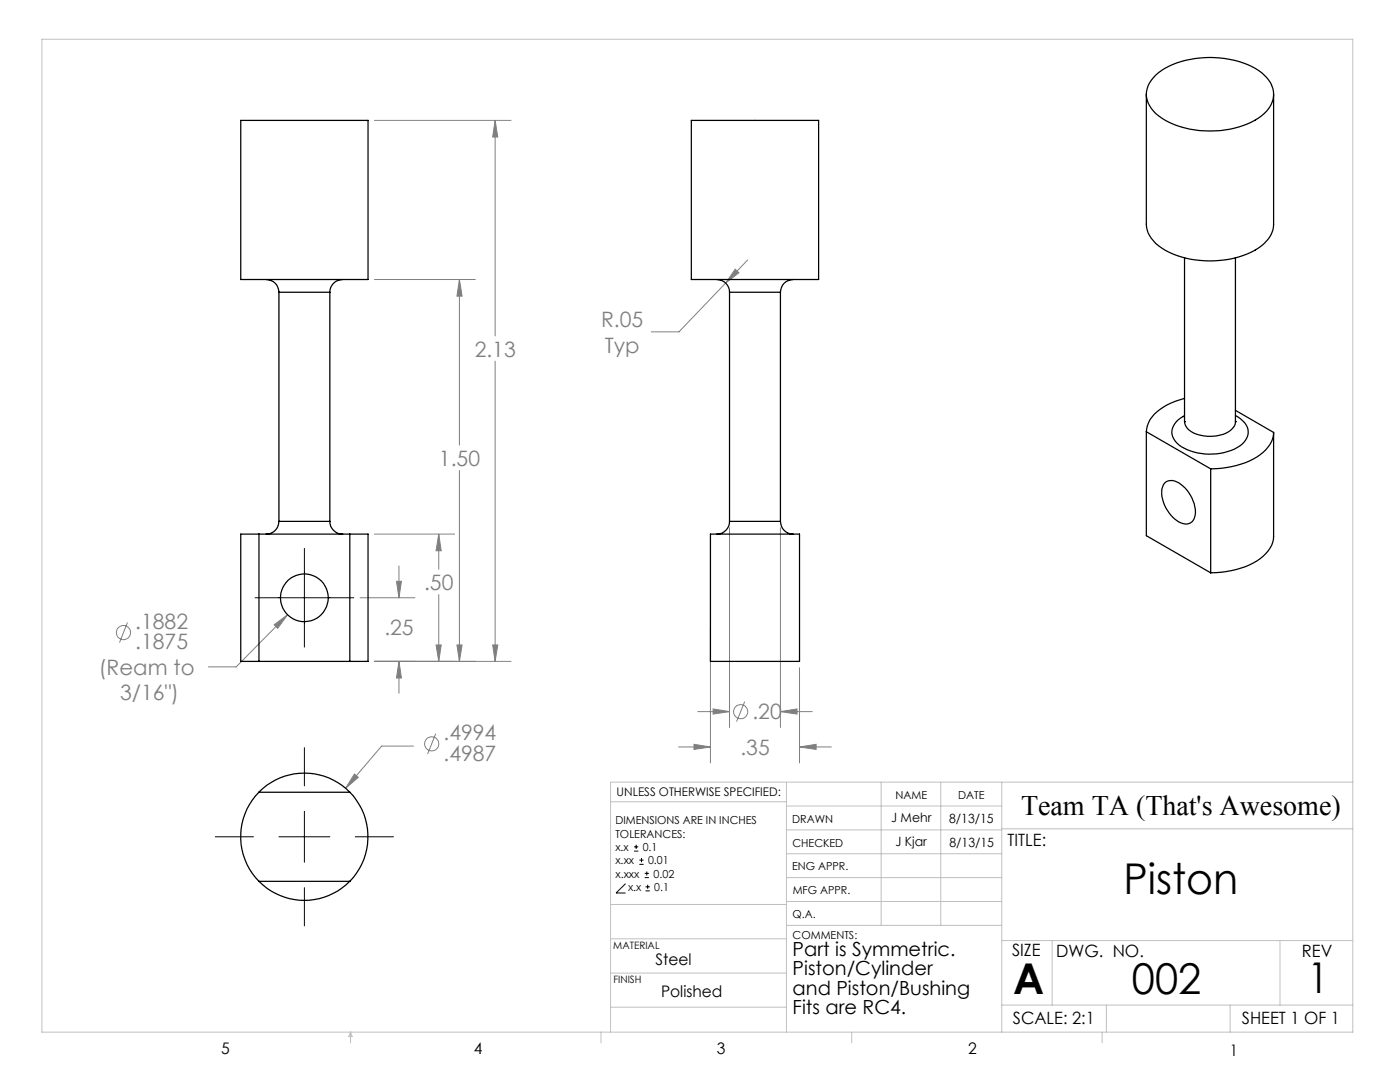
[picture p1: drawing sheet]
<svg xmlns="http://www.w3.org/2000/svg" width="279mm" height="216mm" viewBox="0 0 279 216" stroke-linecap="round" stroke-linejoin="round" font-family="sans-serif">
<g fill="none" stroke="#808080" stroke-width=".2">
<path d="M74.7 24h27.3M98.8 24l.5 3.3h-1zM98.8 24v43M74.7 55.8h20.2M91.7 55.8l.5 3.3h-1zM91.7 55.8v33M146.7 53.7l.8 .7-2.7 2.1zM149.2 51.9l-13.7 14.3h-5.5M98.8 72.1v59.9M91.7 93.9v38.1M71.9 119.3h10.9M74.7 106.6h16"/>
<path d="M79.1 116h1l-.5 3.3zM79.6 112.9v6.4M87.6 106.6l.5 3.3h-1.1zM87.6 106.6v7M87.6 118.6v13.4M145.6 105.3v39.9M155.8 105.3v39.9M25.4 124.2l-1.6 4M54.7 124.7l2.7-2-2 2.7zM57.4 122.7l-10.3 10.4h-5.5M74.7 132h27.3M79.6 132l.5 3.3h-1z"/>
<path d="M79.6 132v6.3M87 128.7h1.1l-.5 3.3zM91.2 128.7h1l-.5 3.3zM98.3 128.7h1l-.5 3.3zM141.8 125.3v26.9M148.6 140l-1.6 4M159.6 133.2v19M70.7 154.4l.8 .7-2.5 2.2zM82.5 148.9h-6.3l-7.2 8.4M87 146.4l-1.7 4.1M135.4 149h6.4M138.5 148.5l3.3 .5-3.3 .5z"/>
<path d="M139.2 142h6.4M142.3 141.5l3.3 .5-3.3 .5zM155.8 142l3.3-.5v1zM155.8 142h6.3M159.6 149l3.3-.5v1zM159.6 149h6.3"/>
<circle cx="24.6" cy="126.2" r="1.4"/>
<circle cx="86.2" cy="148.4" r="1.41"/>
<circle cx="147.8" cy="142" r="1.41"/>
</g>
<g fill="none" stroke="#000" stroke-width=".2">
<path d="M50.9 119.3h19.7M60.7 109.4v19.7M60.7 149.2v7.6M43 167h7.6M55.7 167h10.1M60.7 161.9v10.1M60.7 177.1v7.6M70.9 167h7.6M124.8 176.3l-1.9 1.9h1.9M126.5 169.8h.9M126.5 169h.9M127 168.6v.8"/>
<path d="M127.6 172.5h.8M127.6 171.6h.8M128 171.2v.8M128.7 175.1h.8M128.7 174.3h.8M128.8 177.8h.9M128.8 177h.9M129.1 173.9v.8M129.3 176.5v.8"/>
</g>
<g fill="none" stroke="#c0c0c0" stroke-width=".2">
<path d="M8.4 7.8h261.6v198.2h-261.6zM121.8 160h35.2M157 156.1v49.9M175.9 156.1v28.5M187.7 156.1v28.5M199.9 156.1v49.9M270 156.1h-148.2v49.9M157 170.4h42.9M157 165.6h42.9M157 160.8h42.9M157 175.1h42.9M157 179.9h42.9"/>
<path d="M199.9 165.4h70.1M121.8 194.2h35.2M121.8 187.3h35.2M121.8 180.5h35.2M157 184.6h42.9M199.9 187.7h70.1M210 187.7v12.9M255.4 187.7v12.9M70 206v2.1M70 206l.3 .8h-.7zM119.9 206v2.1M121.8 201h35.2"/>
<path d="M170 206v2.1M199.9 200.6h70.1M220 206v2.1M220.8 200.6v5.4M245.5 200.6v5.4"/>
</g>
<path d="M79.6 132l.5 3.3h-1zM79.1 116h1l-.5 3.3zM87 128.7h1.1l-.5 3.3zM87.6 106.6l.5 3.3h-1.1zM91.2 128.7h1l-.5 3.3zM91.7 55.8l.5 3.3h-1zM98.3 128.7h1l-.5 3.3zM98.8 24l.5 3.3h-1zM54.7 124.7l.7 .7 2-2.7zM70.7 154.4l-1.7 2.9 2.5-2.2zM142.3 141.5l3.3 .5-3.3 .5zM155.8 142l3.3-.5v1zM146.7 53.7l-1.9 2.8 2.7-2.1zM138.5 148.5l3.3 .5-3.3 .5zM159.6 149l3.3-.5v1z" fill="#808080"/>
<g fill="none" stroke="#000" stroke-width=".25">
<path d="M228.8 18.8v25.9a6.4 6.4 0 0 0 3.7 5.2 19.6 19.6 0 0 0 18.6-.4 5.9 5.9 0 0 0 3.1-4.8v-25.9M230.6 15a17 17 0 0 1 12.9-3.4 14.3 14.3 0 0 1 9.3 3.9 4.9 4.9 0 0 1-1 7.6 18.7 18.7 0 0 1-15.2 2.5 10.5 10.5 0 0 1-7.5-5.1 4.9 4.9 0 0 1 1.5-5.5zM48 24h25.4v31.8h-25.4zM138 24h25.4v31.8h-25.4zM53.1 55.8a2.53 2.53 0 0 1 2.6 2.5M55.7 58.3h10.1M55.7 58.3v45.7M65.8 58.3v45.7M68.4 55.8a2.53 2.53 0 0 0-2.6 2.5M143.1 55.8a2.53 2.53 0 0 1 2.5 2.5M145.6 58.3h10.2M145.6 58.3v45.7"/>
<path d="M155.8 58.3v45.7M158.3 55.8a2.53 2.53 0 0 0-2.5 2.5M236.4 51.5v32.6M246.6 51.5v32.6M236.4 79.5a11.7 11.7 0 0 0-6.9 4.3l-.5 1.1-.2 1.2M228.8 86.1v20.8l12.8 7.4M228.8 86.1l12.8 7.5M232.6 96.2a2.74 2.74 0 0 1 3.5 .8 6.9 6.9 0 0 1 2.3 6.1 1.95 1.95 0 0 1-3.1 1.1 7.2 7.2 0 0 1-3.4-6.6l.3-.8zM236.4 84.1h.1M236.4 84.1a3.5 3.5 0 0 0 3.4 2.8 6.8 6.8 0 0 0 6.3-1.6l.4-.7 .1-.5M236.4 82.9a3.8 3.8 0 0 0-2.5 3.9 5 5 0 0 0 3.7 3.2 11.4 11.4 0 0 0 10.3-1.3 3 3 0 0 0-.3-5.1l-1-.7M241.6 93.6v20.7"/>
<path d="M246.6 84.1h.1M246.6 81.9l7.6 4.4M254.2 86.3a6.7 6.7 0 0 1-4.1 5.3 18.7 18.7 0 0 1-8.5 2M254.2 86.3v20.7a6.7 6.7 0 0 1-4.1 5.4 18.7 18.7 0 0 1-8.5 1.9M51.7 106.6h-3.7v25.4h3.7M51.7 106.6h18.1M51.7 106.6v25.4M55.7 104a2.53 2.53 0 0 1-2.6 2.6M55.7 104h10.1M65.8 104a2.53 2.53 0 0 0 2.6 2.6M69.8 106.6h3.6v25.4h-3.6M69.8 106.6v25.4"/>
<path d="M141.8 106.6h17.8v25.4h-17.8zM145.6 104a2.53 2.53 0 0 1-2.5 2.6M145.6 104h10.2M155.8 104a2.53 2.53 0 0 0 2.5 2.6M51.7 132h18.1M51.7 158.1a12.7 12.7 0 0 0 0 17.8M51.7 158.1a12.7 12.7 0 0 1 18.1 0M51.7 158.1h18.1M69.8 158.1a12.8 12.8 0 0 1 0 17.8M51.7 175.9a12.7 12.7 0 0 0 18.1 0M51.7 175.9h18.1"/>
<circle cx="60.8" cy="119.3" r="4.8"/>
</g>
<g font-size="8.5">
<text x="224.2" y="178.3">Piston</text>
<text x="202.2" y="198.3">A</text>
<text x="225.9" y="198.3">002</text>
<text x="260.9" y="198.1">1</text>
</g>
<text font-size="5.6" x="203.8" y="162.6">Team TA (That's Awesome)</text>
<g font-size="4.2" fill="#808080">
<text x="120" y="65.3">R.05</text>
<text x="94.7" y="71.1">2.13</text>
<text x="120.7" y="70.3">Typ</text>
<text x="87.6" y="92.9">1.50</text>
<text x="84.6" y="117.7">.50</text>
<text x="27" y="125.5">.1882</text>
<text x="27" y="129.6">.1875</text>
<text x="76.7" y="126.6">.25</text>
<text x="19.7" y="134.6">(Ream to</text>
<text x="24" y="139.7">3/16&quot;)</text>
<text x="150.2" y="143.5">.20</text>
<text x="88.5" y="147.7">.4994</text>
<text x="88.5" y="151.8">.4987</text>
<text x="147.8" y="150.6">.35</text>
</g>
<g font-size="3.9">
<text x="158.2" y="190.7">Part is Symmetric.</text>
<text x="158.2" y="194.6">Piston/Cylinder</text>
<text x="158.2" y="198.4">and Piston/Bushing</text>
<text x="158.2" y="202.3">Fits are RC4.</text>
</g>
<g font-size="3.4">
<text x="201.1" y="168.8">TITLE:</text>
<text x="202" y="190.8">SIZE</text>
<text x="210.8" y="190.9">DWG. NO.</text>
<text x="259.8" y="191">REV</text>
<text x="202.1" y="204.4">SCALE: 2:1</text>
<text x="247.8" y="204.4">SHEET 1 OF 1</text>
</g>
<g font-size="3.2">
<text x="130.8" y="192.5">Steel</text>
<text x="131.9" y="198.9">Polished</text>
<text x="44.2" y="210.4">5</text>
<text x="94.6" y="210.3">4</text>
<text x="143.1" y="210.4">3</text>
<text x="193.2" y="210.3">2</text>
<text x="245.4" y="210.6">1</text>
</g>
<g font-size="2.5">
<text x="177.8" y="164.1">J Mehr</text>
<text x="189.4" y="164.2">8/13/15</text>
<text x="178.7" y="168.8">J Kjar</text>
<text x="189.5" y="169">8/13/15</text>
</g>
<text font-size="2.4" x="123.1" y="158.9">UNLESS OTHERWISE SPECIFIED:</text>
<g font-size="2.2">
<text x="178.7" y="159.4">NAME</text>
<text x="191.2" y="159.4">DATE</text>
<text x="122.8" y="164.5">DIMENSIONS ARE IN INCHES</text>
<text x="122.8" y="167.1">TOLERANCES:</text>
<text x="158.1" y="164.2">DRAWN</text>
<text x="122.8" y="169.8">x.x</text>
<text x="122.8" y="172.4">x.xx</text>
<text x="128.3" y="169.8">0.1</text>
<text x="129.3" y="172.5">0.01</text>
<text x="158.1" y="173.7">ENG APPR.</text>
<text x="158.2" y="169.1">CHECKED</text>
<text x="122.8" y="175.1">x.xxx</text>
<text x="125.3" y="177.8">x.x</text>
<text x="130.4" y="175.1">0.02</text>
<text x="130.6" y="177.8">0.1</text>
<text x="158.2" y="178.4">MFG APPR.</text>
<text x="158.2" y="183.2">Q.A.</text>
<text x="158.2" y="187.4">COMMENTS:</text>
</g>
<g font-size="2">
<text x="122.4" y="189.4">MATERIAL</text>
<text x="122.4" y="196.2">FINISH</text>
</g>
</svg>
